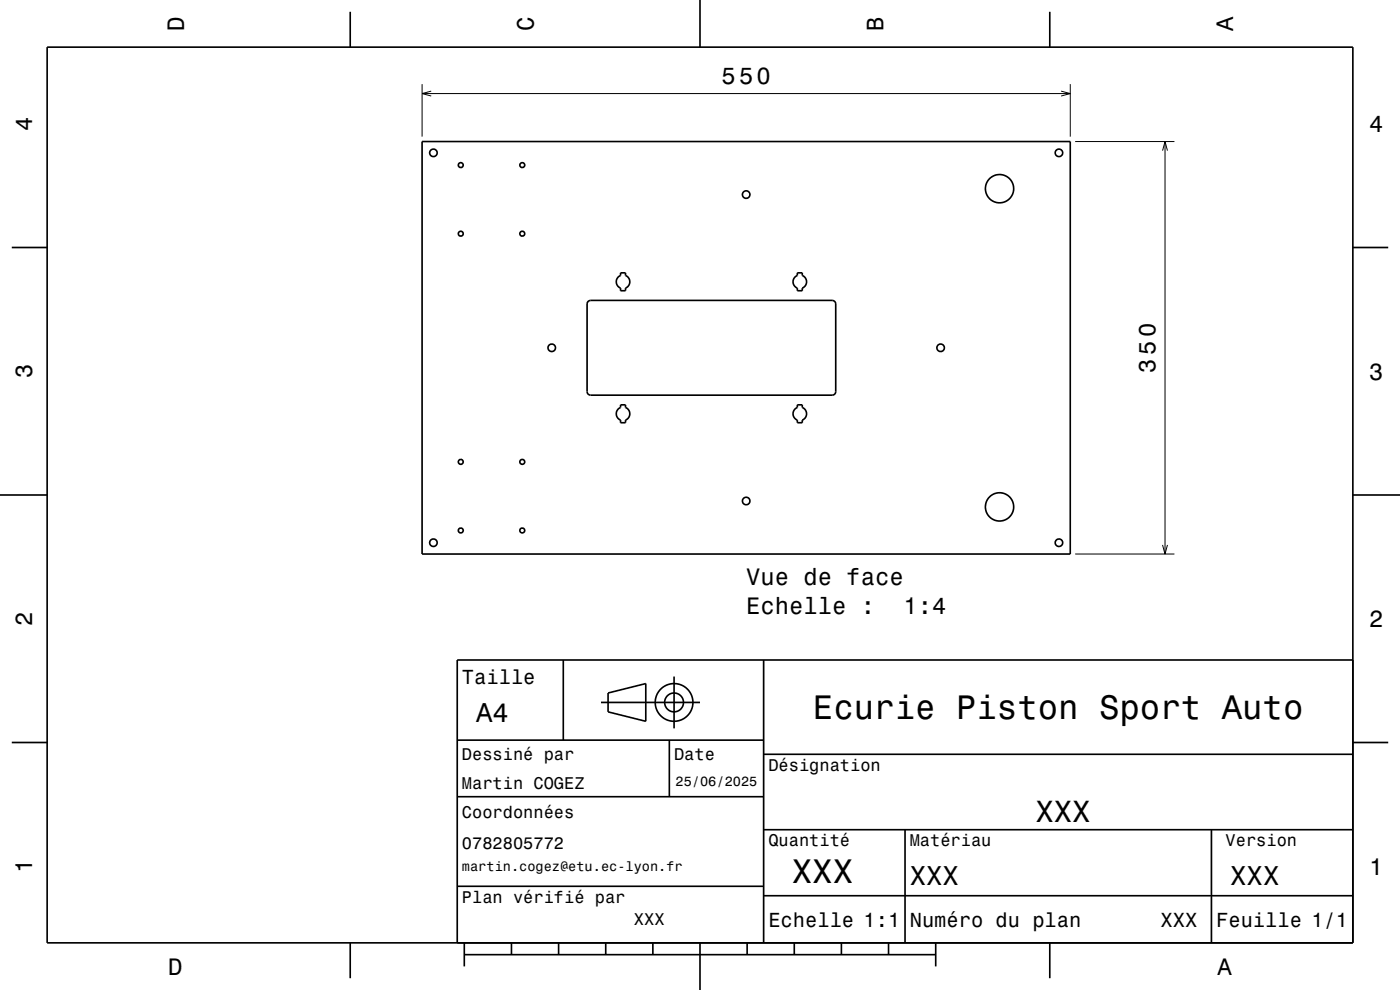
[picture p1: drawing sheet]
<svg xmlns="http://www.w3.org/2000/svg" width="297mm" height="210mm" viewBox="0 0 297 210" stroke-linecap="round" stroke-linejoin="round" font-family="sans-serif">
<path d="M89.5 17.8v11.2M89.5 19.8h137.5M91.5 19.3l-2 .5 2 .6M225.1 19.3l1.9 .5-1.9 .6M227 17.8v11.2M228.1 30h21M246.6 32l.5-2 .6 2M247.1 30v87.5M228.1 117.5h21M246.6 115.6l.5 1.9 .6-1.9" fill="none" stroke="#000" stroke-width=".21"/>
<g fill="none" stroke="#000" stroke-width=".35">
<path d="M10 10h277v190h-277zM74.3 2.5v7.5M148.5 0v10M222.7 2.5v7.5M89.5 30h137.5v87.5h-137.5zM2.5 52.5h7.5M131.6 57.9h1.1v.5a1.44 1.44 0 0 1 .9 1.4 1.44 1.44 0 0 1-.9 1.3v.6h-1.1v-.6a1.44 1.44 0 0 1-.9-1.3 1.44 1.44 0 0 1 .9-1.4zM169.1 57.9h1.1v.5a1.44 1.44 0 0 1 .9 1.4 1.44 1.44 0 0 1-.9 1.3v.6h-1.1v-.6a1.44 1.44 0 0 1-.9-1.3 1.44 1.44 0 0 1 .9-1.4zM287 52.5h7.5M124.8 63.9l.5-.2h51.2l.6 .3 .2 .5v18.6l-.1 .4-.4 .3h-51.7a.74 .74 0 0 1-.6-.7v-18.6zM131.6 85.9h1.1v.5a1.44 1.44 0 0 1 .9 1.4 1.44 1.44 0 0 1-.9 1.3v.6h-1.1v-.6a1.44 1.44 0 0 1-.9-1.3 1.44 1.44 0 0 1 .9-1.4zM169.1 85.9h1.1v.5a1.44 1.44 0 0 1 .9 1.4 1.44 1.44 0 0 1-.9 1.3v.6h-1.1v-.6a1.44 1.44 0 0 1-.9-1.3 1.44 1.44 0 0 1 .9-1.4z"/>
<path d="M0 105h10M287 105h10M119.5 140v17M162 140v60M287 140h-190v60M2.5 157.5h7.5M97 157h65M127.5 149h21M129 147l8-2v8l-8-2zM142 157v12M143 143.5v11M287 157.5h7.5"/>
<path d="M97 169h65M162 176h125M162 160h125M192 176v24M257 176v24M97 188h65M162 190h125M74.3 200v7.5M98.5 202.5h100M98.5 200v5M108.5 200v2.5M118.5 200v2.5"/>
<path d="M128.5 200v2.5M138.5 200v2.5M148.5 200v10M158.5 200v2.5M168.5 200v2.5M178.5 200v2.5M188.5 200v2.5M198.5 200v5M222.7 200v7.5"/>
<circle cx="91.9" cy="32.4" r=".8"/>
<circle cx="97.7" cy="35" r=".52"/>
<circle cx="110.8" cy="35" r=".52"/>
<circle cx="224.6" cy="32.4" r=".8"/>
<circle cx="97.7" cy="49.6" r=".52"/>
<circle cx="110.8" cy="49.6" r=".52"/>
<circle cx="158.3" cy="41.3" r=".8"/>
<circle cx="212" cy="40" r="3"/>
<circle cx="117" cy="73.8" r=".8"/>
<circle cx="199.5" cy="73.8" r=".8"/>
<circle cx="97.7" cy="98" r=".52"/>
<circle cx="110.8" cy="98" r=".52"/>
<circle cx="91.9" cy="115.1" r=".8"/>
<circle cx="97.7" cy="112.5" r=".52"/>
<circle cx="110.8" cy="112.5" r=".52"/>
<circle cx="158.3" cy="106.3" r=".8"/>
<circle cx="212" cy="107.5" r="3"/>
<circle cx="224.6" cy="115.1" r=".8"/>
<circle cx="143" cy="149" r="2"/>
<circle cx="143" cy="149" r="4"/>
</g>
<g font-size="7.2">
<text x="172.5" y="152.6">Ecurie Piston Sport Auto</text>
<text x="168" y="187.3">XXX</text>
</g>
<text font-size="6.5" x="219.6" y="174.5">XXX</text>
<g font-size="5.8">
<text x="101" y="153.1">A4</text>
<text x="193" y="187.6">XXX</text>
<text x="261" y="187.6">XXX</text>
</g>
<g font-size="5">
<text x="39" y="6.5" transform="rotate(-90 39 6.5)">D</text>
<text x="113.2" y="6.5" transform="rotate(-90 113.2 6.5)">C</text>
<text x="187.4" y="6.5" transform="rotate(-90 187.4 6.5)">B</text>
<text x="261.6" y="6.5" transform="rotate(-90 261.6 6.5)">A</text>
<text x="153" y="17.8">550</text>
<text x="6.8" y="27.8" transform="rotate(-90 6.8 27.8)">4</text>
<text x="290.5" y="28.1">4</text>
<text x="6.8" y="80.3" transform="rotate(-90 6.8 80.3)">3</text>
<text x="245.1" y="79" transform="rotate(-90 245.1 79)">350</text>
<text x="290.5" y="80.6">3</text>
<text x="158.3" y="124.1">Vue de face</text>
<text x="158.3" y="130.2">Echelle :</text>
<text x="191.7" y="130.2">1:4</text>
<text x="6.8" y="132.8" transform="rotate(-90 6.8 132.8)">2</text>
<text x="290.5" y="133.1">2</text>
<text x="6.8" y="185.3" transform="rotate(-90 6.8 185.3)">1</text>
<text x="290.5" y="185.6">1</text>
<text x="35.7" y="206.8">D</text>
<text x="258.3" y="206.8">A</text>
</g>
<g font-size="4.3">
<text x="98" y="145.2">Taille</text>
<text x="163" y="196.6">Echelle 1:1</text>
<text x="193" y="196.6">Numéro du plan</text>
<text x="246.2" y="196.6">XXX</text>
<text x="258" y="196.6">Feuille 1/1</text>
</g>
<g font-size="3.6">
<text x="98" y="161.3">Dessiné par</text>
<text x="143" y="161.3">Date</text>
<text x="98" y="167.5">Martin COGEZ</text>
<text x="163" y="163.5">Désignation</text>
<text x="98" y="173.5">Coordonnées</text>
<text x="163" y="179.5">Quantité</text>
<text x="193" y="179.5">Matériau</text>
<text x="260" y="179.5">Version</text>
<text x="98" y="180.2">0782805772</text>
<text x="98" y="191.5">Plan vérifié par</text>
<text x="134.5" y="196.3">XXX</text>
</g>
<g font-size="2.9">
<text x="143.3" y="166.8">25/06/2025</text>
<text x="98" y="184.8">martin.cogez@etu.ec-lyon.fr</text>
</g>
</svg>
